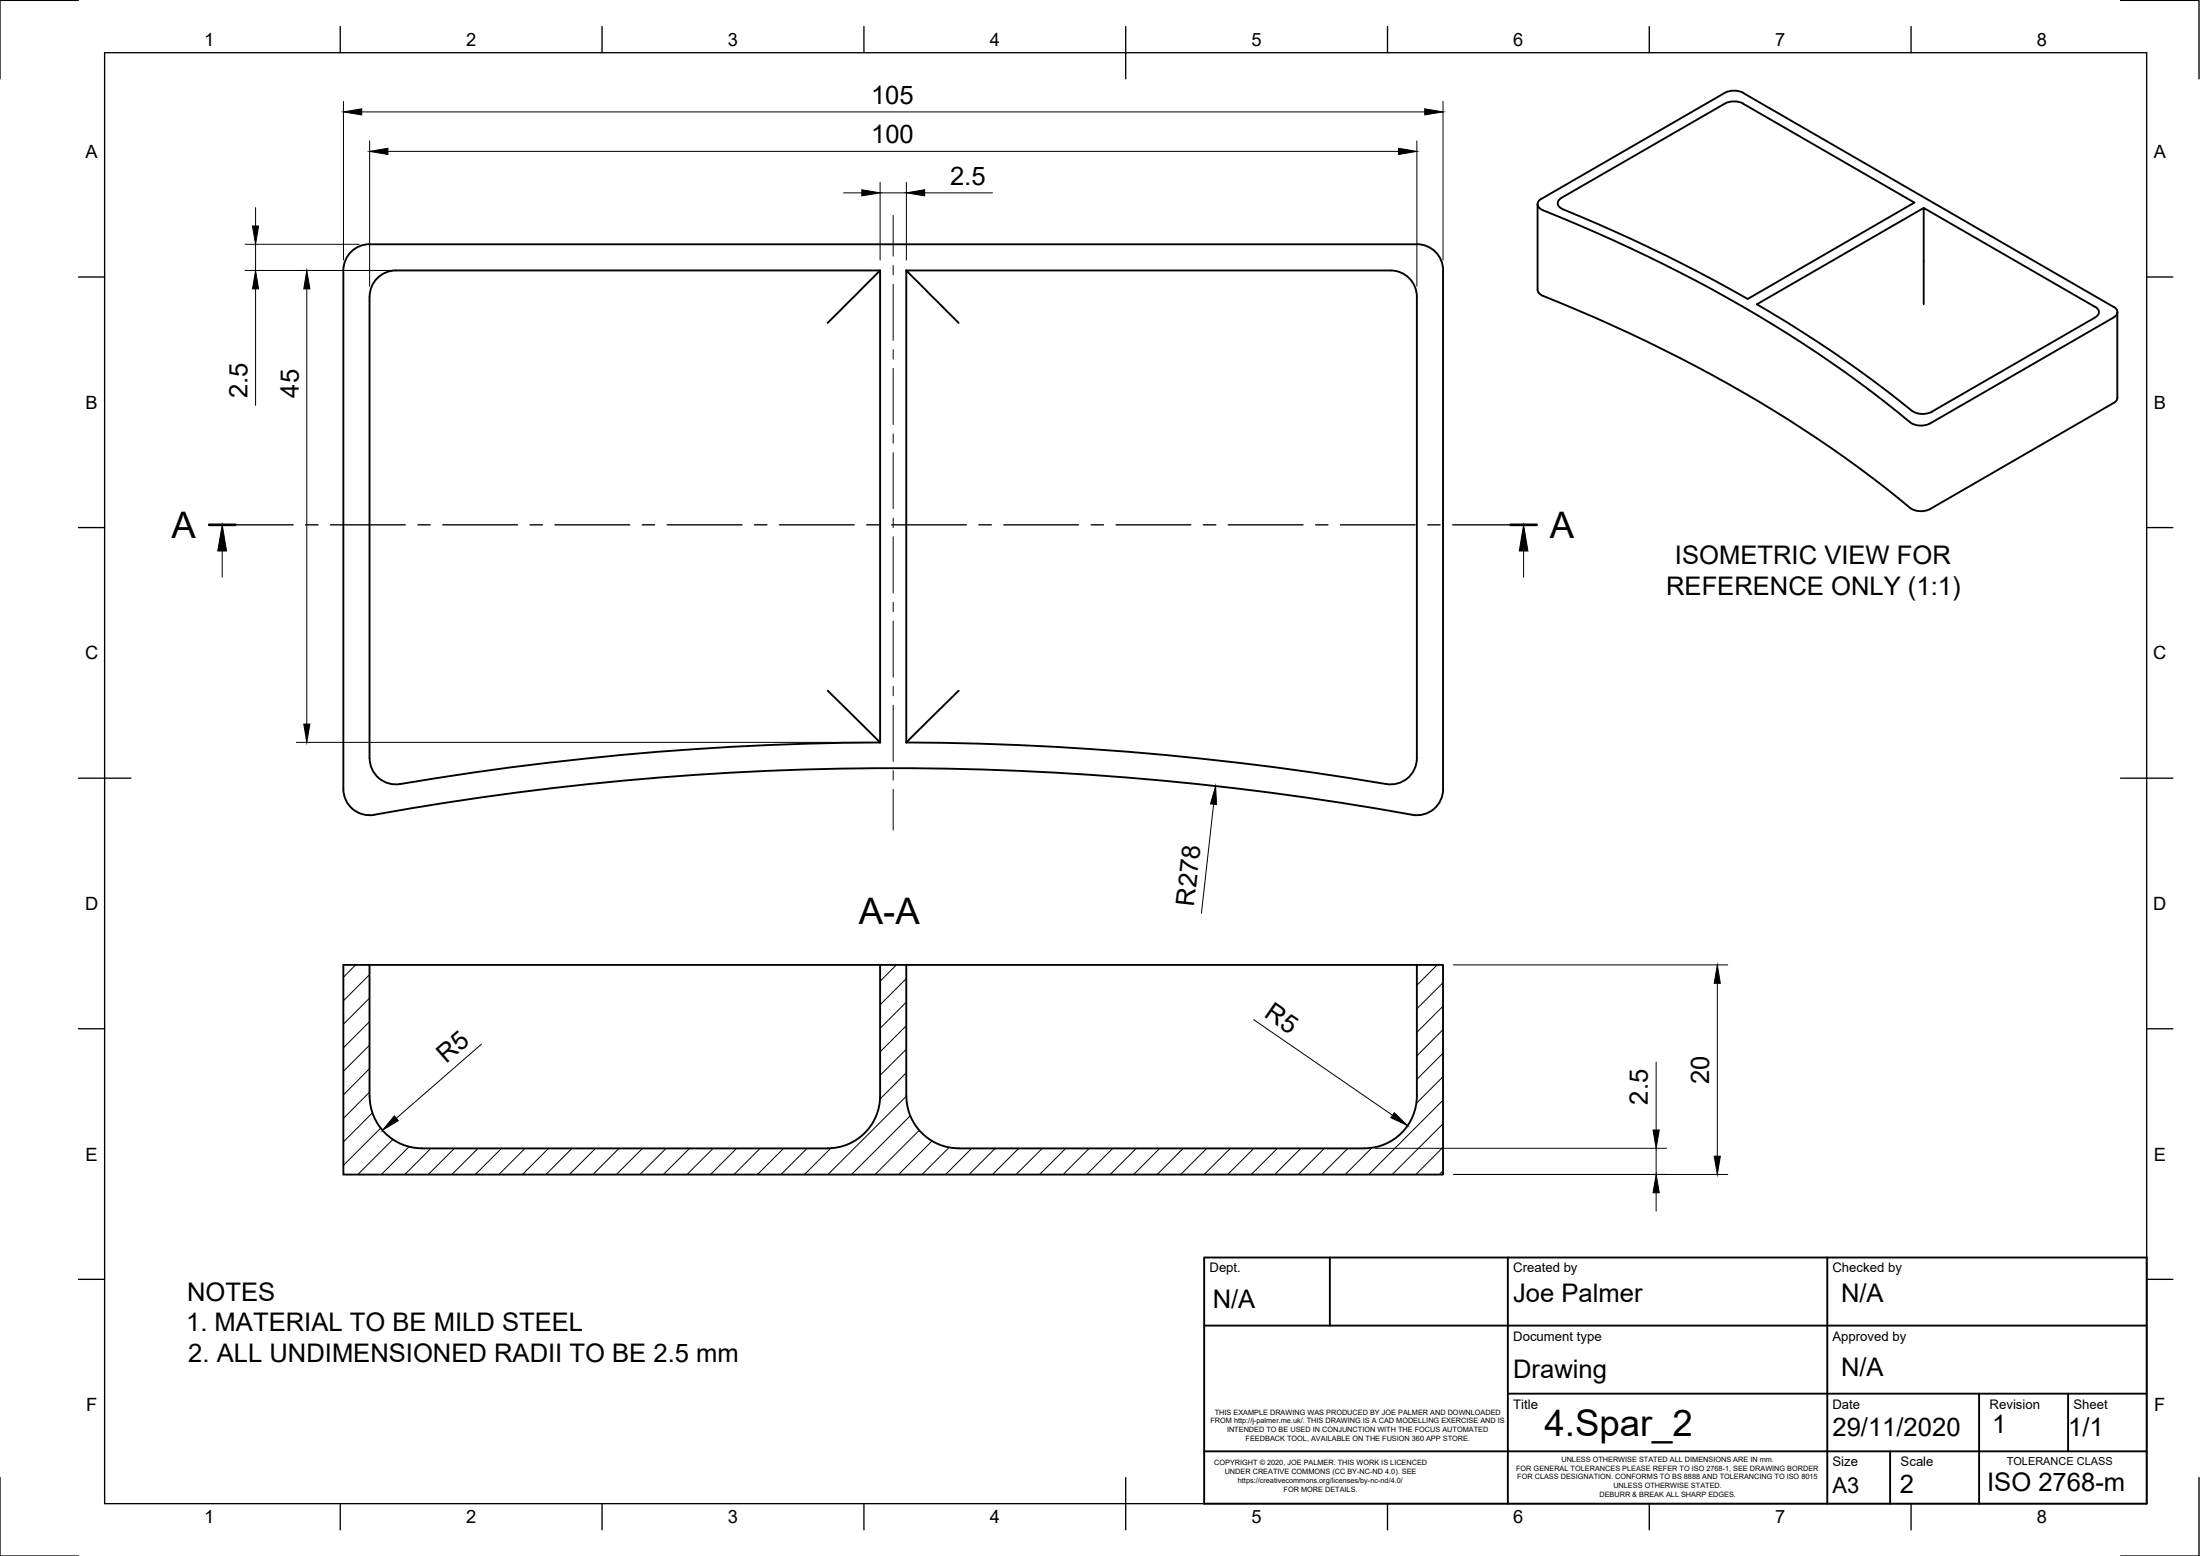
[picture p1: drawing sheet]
<svg xmlns="http://www.w3.org/2000/svg" width="420mm" height="297mm" viewBox="0 0 420 297" stroke-linecap="round" stroke-linejoin="round" font-family="sans-serif">
<!-- layer: Visible -->
<g fill="none" stroke="#000" stroke-width=".36">
<path d="M329.4 19.8l-31.2 18a1.14 1.14 0 0 0-.7 1.2 1.14 1.14 0 0 0 1 1 304.4 304.4 0 0 1 35.3 17.1l31.8-18.4-32.7-18.9M329.4 17.7l-35 20.2a1.15 1.15 0 0 0-.7 1.3 1.15 1.15 0 0 0 1 1 268.3 268.3 0 0 1 65.3 36.5l4.8 3.9a3.8 3.8 0 0 0 3.8 .2l35-20.2M329.4 19.8a3.9 3.9 0 0 1 3.5 0M329.4 17.7a3.9 3.9 0 0 1 3.5 0M332.9 17.7l70.7 40.9M293.6 39v16.3M367.4 39.7l-31.9 18.4a229.1 229.1 0 0 1 29.6 20.3M70.6 46.6h200M70.6 46.6a5 5 0 0 0-5 5v99a5 5 0 0 0 5.9 4.9 557.4 557.4 0 0 1 198.8 .1 5 5 0 0 0 5.3-5M168.1 51.6l-10 10M168.1 51.6v90.1l-10-9.8M168.1 51.6h-92.5a5 5 0 0 0-5 5v88.1"/>
<path d="M173.1 51.6l10 10M173.1 51.6h92.5M173.1 51.6v90.1M265.6 51.6a5 5 0 0 1 5 5v88.1M270.6 46.6a5 5 0 0 1 5 5M275.6 51.6v99M293.6 55.3a1.39 1.39 0 0 0 1.1 1.2 267.4 267.4 0 0 1 65.3 36.6l4.8 3.9a3.8 3.8 0 0 0 3.8 .2l35.1-20.3a1.26 1.26 0 0 0 .7-1M367.4 58.1v-18.4l32.7 18.9M400.1 58.6a1.08 1.08 0 0 1 .8 1 1.08 1.08 0 0 1-.8 1M403.7 58.6a1.08 1.08 0 0 1 .7 1 1.08 1.08 0 0 1-.7 1M404.4 59.6v16.3M365.1 78.4a3.8 3.8 0 0 0 3.9 .2"/>
<path d="M400.1 60.6l-31.2 18M183.1 131.9l-10 9.8M70.6 144.7a5 5 0 0 0 5.8 5M168.1 141.7a557.2 557.2 0 0 0-91.7 8M173.1 141.7a565.1 565.1 0 0 1 92.3 8 5 5 0 0 0 5.2-5M70.6 184.2h97.5M173.1 184.2h97.5M80.6 219.2h77.5M80.6 219.2a10 10 0 0 1-10-10v-25h-5v40h210v-40h-5v25a10 10 0 0 1-10 10M173.1 209.2v-25h-5v25a10 10 0 0 1-10 10M173.1 209.2a10 10 0 0 0 10 10M183.1 219.2h77.5"/>
</g>
<!-- layer: Border -->
<g fill="none" stroke="#000" stroke-width=".25">
<path d="M15 .1h-15v15M20 10.1h390v276.9h-390zM65 5.1v5M115 5.1v5M165 5.1v5M215 5.1v10M265 5.1v5M315 5.1v5M365 5.1v5M405 .1h15v15M15 52.9h5M410 52.9h5"/>
<path d="M15 100.7h5M410 100.7h5M15 148.6h10M405 148.6h10M15 196.4h5M410 196.4h5M15 244.2h5M410 244.2h5M0 282.1v14.9h15M65 287v5M115 287v5M165 287v5"/>
<path d="M215 282.1v9.9M265 287v5M315 287v5M365 287v5M420 282.1v14.9h-15"/>
</g>
<!-- layer: TitleBlock -->
<path d="M230 240.1h180v46.9h-180zM230 253.1h180M254 240.1v13M288 240.1v46.9M349 240.1v46.9M230 277.1h180M288 266.1h122M361 277.1v9.9M378 266.1v20.9M395 266.1v11" fill="none" stroke="#000" stroke-width=".36"/>
<!-- layer: Hatching -->
<g fill="none" stroke="#000" stroke-width=".19">
<path d="M67.9 184.2l-2.3 2.3M70.6 186l-5 5M70.6 190.5l-5 5M70.6 195l-5 5M70.6 199.5l-5 5M171.2 184.2l-3.1 3.1M173.1 186.8l-5 5M173.1 191.3l-5 5M173.1 195.8l-5 5M274.5 184.2l-3.9 3.9M275.6 187.6l-5 5M275.6 192.1l-5 5"/>
<path d="M275.6 196.6l-5 5M70.6 204l-5 5M70.6 208.5l-5 5M71.1 212.4l-5.5 5.6M72.7 215.4l-7.1 7.1M75 217.5l-6.7 6.7M78.1 218.9l-5.3 5.3M82.3 219.2l-5 5M86.8 219.2l-5 5M91.3 219.2l-5 5M95.8 219.2l-5 5M100.3 219.2l-5 5"/>
<path d="M104.8 219.2l-5 5M109.3 219.2l-5 5M113.7 219.2l-4.9 5M118.2 219.2l-5 5M122.7 219.2l-5 5M127.2 219.2l-5 5M131.7 219.2l-5 5M136.2 219.2l-5 5M140.7 219.2l-5 5M145.2 219.2l-5 5M149.7 219.2l-5 5M154.2 219.2l-5 5"/>
<path d="M158.7 219.2l-5.1 5M173.1 200.3l-5 5M173.1 204.8l-5 5M173.1 209.3l-15 14.9M173.8 213l-11.2 11.2M175.6 215.8l-8.5 8.4M178 217.8l-6.4 6.4M181.3 219l-5.2 5.2M185.6 219.2l-5 5M190.1 219.2l-5 5M194.6 219.2l-5 5M199.1 219.2l-5 5"/>
<path d="M203.6 219.2l-5.1 5M208 219.2l-4.9 5M212.5 219.2l-5 5M217 219.2l-5 5M221.5 219.2l-5 5M226 219.2l-5 5M230.5 219.2l-5 5M235 219.2l-5 5M239.5 219.2l-5 5M244 219.2l-5 5M248.5 219.2l-5 5M252.9 219.2l-5 5"/>
<path d="M257.4 219.2l-5 5M262 219.1l-5.1 5.1M275.6 201l-5 5M275.6 205.5l-5.1 5.1M275.6 210l-14.2 14.2M275.6 214.5l-9.7 9.7M275.6 219l-5.2 5.2M275.6 223.5l-.7 .7"/>
</g>
<!-- layer: Annotations -->
<path d="M39.9 100.2h5M288.5 100.2h5" fill="none" stroke="#000" stroke-width=".51"/>
<path d="M42.4 105.2v5M291 105.2v5" fill="none" stroke="#000" stroke-width=".19"/>
<path d="M42.4 100.2l.9 5h-1.7zM291 100.2l.8 5h-1.6z" fill="#000" stroke="#000" stroke-width=".19"/>
<!-- layer: Dimensions -->
<g fill="none" stroke="#000" stroke-width=".19">
<path d="M65.6 19.4v30.2M275.6 19.4v30.2M48.8 39.6v3.5M69.1 21.4h203M70.6 26.9v27.7M74.1 28.9h193M161.1 36.8h3.5M168.1 34.8v14.8M168.1 36.8h5M173.1 34.8v14.8M176.6 36.8h12.9M270.6 26.9v27.7"/>
<path d="M46.8 46.6h21.8M46.8 51.6h119.3M48.8 46.6v5M48.8 55.1v22.3M58.6 55.1v83.1M56.6 141.7h109.5M231.8 153.5l-2.4 20.9M91.9 199.3l-16.2 14.2M239.4 194.7l26.5 18.2M277.6 184.2h52.4M328 187.7v33M262.6 219.2h55.7"/>
<path d="M316.3 202.7v13M316.3 219.2v5M277.6 224.2h52.4M316.3 227.7v3.5"/>
</g>
<g fill="#000" stroke="#000" stroke-width=".19">
<path d="M65.6 21.4l3.5-.6v1.1zM70.6 28.9l3.5-.6v1.2zM164.6 36.2l3.5 .6-3.5 .6zM173.1 36.8l3.5-.6v1.2zM267.1 28.3l3.5 .6-3.5 .6zM272.1 20.8l3.5 .6-3.5 .5zM48.2 43.1h1.2l-.6 3.5zM48.8 51.6l.6 3.5h-1.2zM58.6 51.6l.6 3.5h-1.2zM58 138.2h1.2l-.6 3.5zM232.2 150.1l.1 3.5-1.1-.1zM328 184.2l.5 3.5h-1.1z"/>
<path d="M75.3 213l.8 .9-3.1 1.9zM266.3 212.4l2.5 2.5-3.2-1.5zM315.7 215.7h1.2l-.6 3.5zM316.3 224.2l.6 3.5h-1.2zM327.4 220.7h1.1l-.5 3.5z"/>
</g>
<!-- layer: Center Lines -->
<g fill="none" stroke="#000" stroke-width=".19">
<path d="M170.6 41.1v7.8M170.6 50.7v1.8M170.6 54.3v10.7M170.6 66.8v1.7M170.6 70.3v10.7M170.6 82.8v1.8M170.6 86.4v10.7M170.6 98.9v1.8M170.6 102.5v10.7M170.6 115v1.8M170.6 118.5v10.8M170.6 131v1.8"/>
<path d="M170.6 134.6v10.7M170.6 147.1v1.8M170.6 150.7v7.8"/>
</g>
<!-- layer: Sketch2 -->
<g fill="none" stroke="#000" stroke-width=".25">
<path d="M42.4 100.2h13.6M58.4 100.2h2.3M63.1 100.2h14.3M79.8 100.2h2.4M84.6 100.2h14.2M101.2 100.2h2.4M106 100.2h14.3M122.7 100.2h2.3M127.4 100.2h14.3M144.1 100.2h2.4M148.8 100.2h14.3M165.5 100.2h2.4"/>
<path d="M170.3 100.2h14.3M186.9 100.2h2.4M191.7 100.2h14.3M208.4 100.2h2.4M213.1 100.2h14.3M229.8 100.2h2.4M234.6 100.2h14.3M251.2 100.2h2.4M256 100.2h14.3M272.7 100.2h2.3M277.4 100.2h13.6"/>
</g>
<g font-size="7">
<text x="32.8" y="102.7">A</text>
<text x="296" y="102.7">A</text>
<text x="164" y="176.5">A-A</text>
<text x="295" y="274.1">4.Spar_2</text>
</g>
<g font-size="4.9">
<text x="166.3" y="19.8">105</text>
<text x="166.4" y="27.3">100</text>
<text x="181.4" y="35.2">2.5</text>
<text x="47.2" y="76" transform="rotate(-90 47.2 76)">2.5</text>
<text x="57" y="75.9" transform="rotate(-90 57 75.9)">45</text>
<text x="319.9" y="107.7">ISOMETRIC VIEW FOR</text>
<text x="318.2" y="113.6">REFERENCE ONLY (1:1)</text>
<text x="228" y="173.1" transform="rotate(-84 228 173.1)">R278</text>
<text x="241.3" y="194" transform="rotate(35 241.3 194)">R5</text>
<text x="85.2" y="203.1" transform="rotate(-41 85.2 203.1)">R5</text>
<text x="326.4" y="206.9" transform="rotate(-90 326.4 206.9)">20</text>
<text x="314.7" y="210.8" transform="rotate(-90 314.7 210.8)">2.5</text>
<text x="35.7" y="248.3">NOTES</text>
<text x="231.6" y="249.6">N/A</text>
<text x="289" y="248.5">Joe Palmer</text>
<text x="351.6" y="248.6">N/A</text>
<text x="35.6" y="254.2">1. MATERIAL TO BE MILD STEEL</text>
<text x="36" y="260.1">2. ALL UNDIMENSIONED RADII TO BE 2.5 mm</text>
<text x="289" y="263">Drawing</text>
<text x="351.6" y="262.6">N/A</text>
<text x="350" y="274.1">29/11/2020</text>
<text x="380.4" y="273.6">1</text>
<text x="395" y="274.1">1/1</text>
<text x="362.8" y="285.1">2</text>
<text x="379.5" y="284.6">ISO 2768-m</text>
</g>
<text font-size="4.2" x="350" y="285.1">A3</text>
<g font-size="3.5">
<text x="39" y="8.8">1</text>
<text x="89" y="8.8">2</text>
<text x="139" y="8.8">3</text>
<text x="189" y="8.8">4</text>
<text x="239" y="8.8">5</text>
<text x="289" y="8.8">6</text>
<text x="339" y="8.8">7</text>
<text x="389" y="8.8">8</text>
<text x="16.3" y="30.2">A</text>
<text x="411.3" y="30.2">A</text>
<text x="16.3" y="78">B</text>
<text x="411.3" y="78">B</text>
<text x="16.2" y="125.9">C</text>
<text x="411.2" y="125.9">C</text>
<text x="16.2" y="173.7">D</text>
<text x="411.2" y="173.7">D</text>
<text x="16.3" y="221.6">E</text>
<text x="411.3" y="221.6">E</text>
<text x="16.4" y="269.4">F</text>
<text x="411.4" y="269.4">F</text>
<text x="39" y="290.8">1</text>
<text x="89" y="290.8">2</text>
<text x="139" y="290.8">3</text>
<text x="189" y="290.8">4</text>
<text x="239" y="290.8">5</text>
<text x="289" y="290.8">6</text>
<text x="339" y="290.8">7</text>
<text x="389" y="290.8">8</text>
</g>
<g font-size="2.5">
<text x="231" y="242.9">Dept.</text>
<text x="289" y="242.9">Created by</text>
<text x="350" y="242.9">Checked by</text>
<text x="289" y="256.1">Document type</text>
<text x="350" y="256.1">Approved by</text>
<text x="289" y="269.1">Title</text>
<text x="350" y="269.1">Date</text>
<text x="380" y="269.1">Revision</text>
<text x="396" y="269.1">Sheet</text>
<text x="350" y="279.9">Size</text>
<text x="363" y="279.9">Scale</text>
</g>
<text font-size="2.1" x="383.2" y="279.6">TOLERANCE CLASS</text>
<g font-size="1.4">
<text x="231.2" y="271.7">FROM http://j-palmer.me.uk/. THIS DRAWING IS A CAD MODELLING EXERCISE AND IS</text>
<text x="232" y="270">THIS EXAMPLE DRAWING WAS PRODUCED BY JOE PALMER AND DOWNLOADED</text>
<text x="234.3" y="273.4">INTENDED TO BE USED IN CONJUNCTION WITH THE FOCUS AUTOMATED</text>
<text x="237.9" y="275.1">FEEDBACK TOOL, AVAILABLE ON THE FUSION 360 APP STORE.</text>
<text x="231.9" y="279.7">COPYRIGHT © 2020, JOE PALMER. THIS WORK IS LICENCED</text>
<text x="233.9" y="281.4">UNDER CREATIVE COMMONS (CC BY-NC-ND 4.0). SEE</text>
<text x="289.6" y="280.8">FOR GENERAL TOLERANCES PLEASE REFER TO ISO 2768-1, SEE DRAWING BORDER</text>
<text x="298.2" y="279.1">UNLESS OTHERWISE STATED ALL DIMENSIONS ARE IN mm.</text>
<text x="236.4" y="283.1">https://creativecommons.org/licenses/by-nc-nd/4.0/</text>
<text x="245.2" y="284.7">FOR MORE DETAILS.</text>
<text x="289.8" y="282.4">FOR CLASS DESIGNATION. CONFORMS TO BS 8888 AND TOLERANCING TO ISO 8015</text>
<text x="305.5" y="285.8">DEBURR &amp; BREAK ALL SHARP EDGES.</text>
<text x="308.1" y="284.1">UNLESS OTHERWISE STATED.</text>
</g>
</svg>
